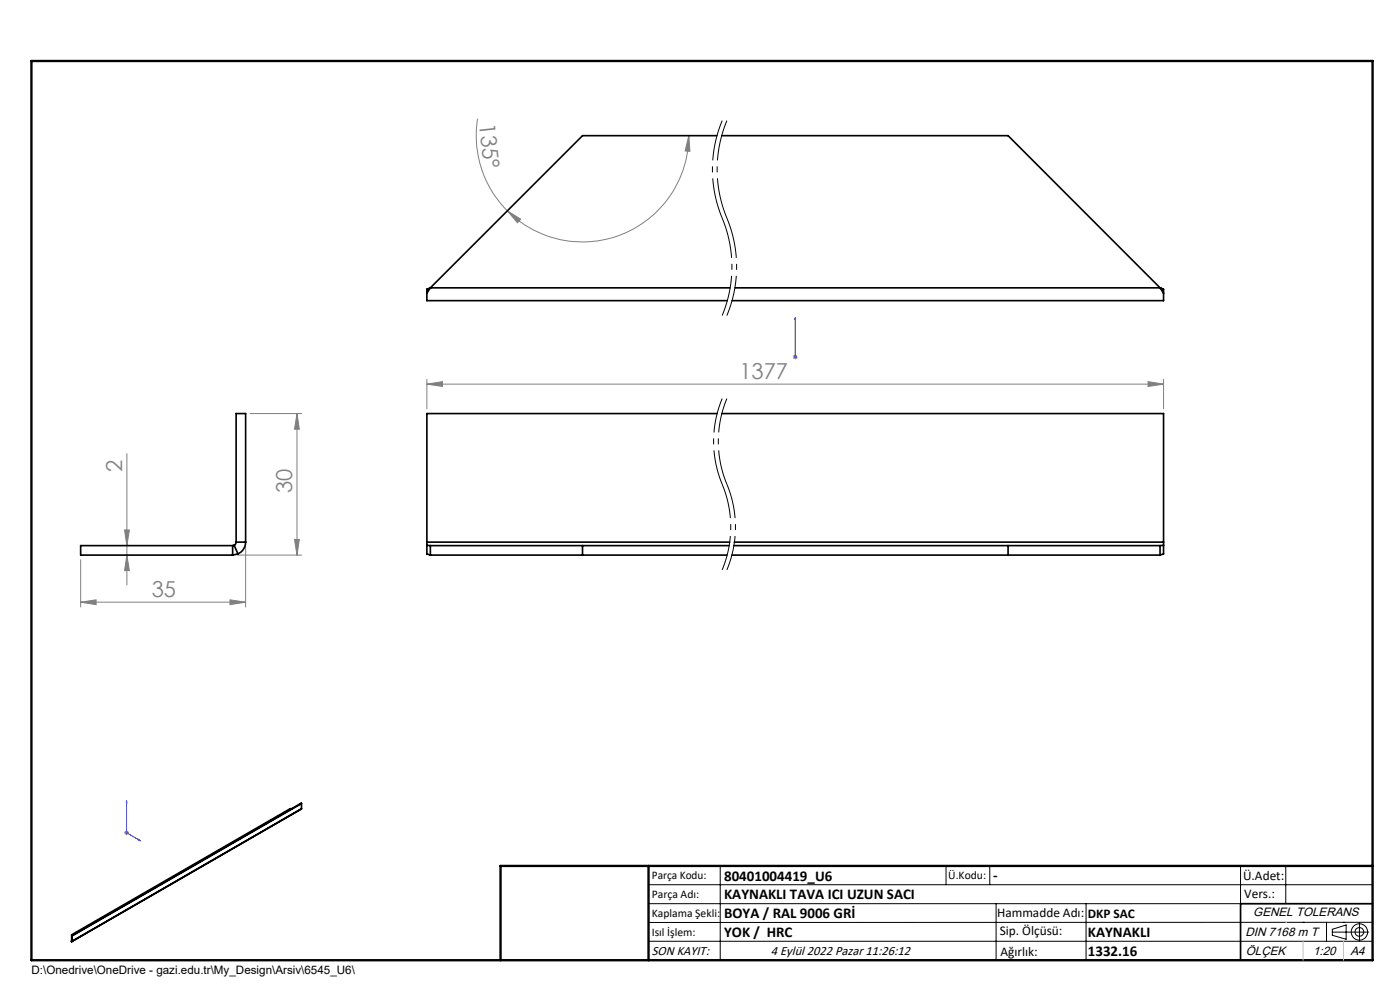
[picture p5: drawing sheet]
<svg xmlns="http://www.w3.org/2000/svg" width="297mm" height="210mm" viewBox="0 0 297 210" stroke-linecap="round" stroke-linejoin="round" font-family="sans-serif">
<path d="M153.2 84.5a23.6 23.6 0 0 0 0 18.2M154.2 84.5a23.6 23.6 0 0 0 0 18.2M153.2 102.7a23.6 23.6 0 0 1 0 18.2M154.2 102.7a23.6 23.6 0 0 1 0 18.2" fill="none" stroke="#000" stroke-width=".21" stroke-dasharray="15.2 1.3 1.3 1.3" stroke-dashoffset="7.8" stroke-linecap="butt"/>
<path d="M153.2 25.6a26.9 26.9 0 0 0 0 20.7M154.2 25.6a26.9 26.9 0 0 0 0 20.7M153.2 46.3a26.9 26.9 0 0 1 0 20.6M154.2 46.3a26.9 26.9 0 0 1 0 20.6" fill="none" stroke="#000" stroke-width=".21" stroke-dasharray="15.2 1.3 1.3 1.3" stroke-dashoffset="6.5" stroke-linecap="butt"/>
<g fill="none" stroke="#000" stroke-width=".21">
<path d="M137.6 187.7h153.6M137.6 191.7h153.6M137.6 199.7h153.6M152.8 183.7v20M200.7 183.7v4M210 183.7v4M211.3 191.7v12M230.4 191.7v12M263.2 183.7v20M272.8 183.7v8M276.4 195.6h.1M281.4 195.6v4.1"/>
<path d="M282.6 197.7h7.8M282.6 197.1l3-.9v3l-3-.8zM285 195.6h.1M288.4 195.8v3.8M291.2 195.6l-153.6 .1"/>
<circle cx="288.4" cy="197.7" r="1.74"/>
<circle cx="288.4" cy="197.7" r=".93"/>
</g>
<path d="M168.7 75.6v.2zM168.7 67.4v.4v-.4M168.7 75.7h.1M168.7 67.4v8.3M26.8 169.9v6.7l3 1.8M26.8 169.9l.1 .3-.1-.1zM29.5 178.1l.3 .3-.3-.1z" fill="none" stroke="#00f" stroke-width=".21"/>
<g fill="none" stroke="#808080" stroke-width=".21">
<path d="M101.3 25.2a22.6 22.6 0 0 0 6.3 19.5M146.1 28.8l.3 3.3-1.1-.1zM146.1 28.8a22.5 22.5 0 0 1-13.9 20.8 22.5 22.5 0 0 1-24.6-4.9M107.6 44.7l2.9 1.8-.7 .8zM168.2 75.7h1M168.3 75.4l.8 .7M168.7 75.2v1M169.1 75.4l-.8 .7M26.9 96.2v27.9M53.1 87.7h10.9M63 87.7v30M63 87.7l.5 3.3h-1z"/>
<path d="M90.6 81.5l3.3-.5v1zM90.6 80.5v6.2M90.6 81.5h156.2M243.6 81l3.2 .5-3.2 .5zM246.8 80.5v6.2M17.1 118.7v10.1M26.4 112.4h1l-.5 3.3zM26.9 117.7l.5 3.3h-1zM50.4 117.7h13.6M52.1 116v12.8M62.5 114.4h1l-.5 3.3zM17.1 127.7l3.3-.5v1.1z"/>
<path d="M17.1 127.7h35M48.8 127.2l3.3 .5-3.3 .6zM26.4 176.6h1M26.5 176.3l.7 .7M26.8 176.1v1.1M27.2 176.3l-.7 .7"/>
</g>
<path d="M106.2 203.7h185" fill="none" stroke="#000" stroke-width=".3"/>
<path d="M291.2 191.7h-28v12" fill="none" stroke="#000" stroke-width=".35"/>
<path d="M6.7 12.9h284.5v190.8h-284.5zM137.6 183.7v20M291.2 183.7h-185v20" fill="none" stroke="#000" stroke-width=".5"/>
<path d="M272.8 195.6h.1M276.4 199.7v4M285 199.7v4" fill="none" stroke="#c0c0c0" stroke-width=".21"/>
<g fill="#00f">
<path d="M29.5 178.1l.3 .3-.3-.1zM26.8 169.9l.1 .3-.1-.1zM-.1 75.6v.2zM-.1 67.4v.4z"/>
<path d="M168.7 75.6v.2zM168.7 67.4v.4z"/>
</g>
<g fill="#808080">
<path d="M90.6 81.5l3.3-.5v1zM243.6 81l3.2 .5-3.2 .5z"/>
<path d="M26.4 112.4h1l-.5 3.3zM26.9 117.7l.5 3.3h-1z"/>
<path d="M63 87.7l.5 3.3h-1zM62.5 114.4h1l-.5 3.3z"/>
<path d="M107.6 44.7l2.9 1.8-.7 .8zM146.1 28.8l.3 3.3-1.1-.1z"/>
<path d="M17.1 127.7l3.3-.5v1.1zM48.8 127.2l3.3 .5-3.3 .6z"/>
</g>
<g fill="none" stroke="#000" stroke-width=".35">
<path d="M152.1 28.8h-28.5l-32.3 32.3M153.1 28.8h60.8l32.2 32.3M90.6 62.2v1.6h63.7M91.3 61.1l-.7 .2v.9M91.3 61.1h63.6M91.3 61.1l-.7 1.1M155.9 61.1h90.2M246.1 61.1l.7 .2v.9M246.1 61.1l.7 1.1M246.8 62.2v1.6h-91.5M152.1 87.7h-61.5v27.3M153.1 87.7h93.7v27.3"/>
<path d="M49.4 115.7v2M49.4 115.7h-32.3v2h32.3M49.7 115.7l.8 1.8M49.7 115.7h-.3M50.1 115l-.1 .4-.3 .3M50.1 115h2M50.1 115v-27.3h2v27.3M50.5 117.5l-1.1 .2M52.1 115a2.86 2.86 0 0 1-1.6 2.5M90.6 115v.7M90.6 115h64.2M90.6 115.7h.7"/>
<path d="M90.6 115.7v1.8l.7 .2M91.3 117.7h62.9M91.3 115.7h63.4M91.3 115.7v2M123.6 115.7v2M155.3 117.7h90.8M155.7 115.7h90.4M155.8 115h91M213.9 115.7v2M246.1 115.7v2M246.8 115v.7M246.8 115.7h-.7"/>
<path d="M246.8 115.7v1.8l-.7 .2M61.9 171.5h-.3l-46.4 26.8v1.4M64 171.5l-48.8 28.2M64 170.5l-48.7 28M64 170.5v1M64 171.5l-48.7 28.2M15.2 199.6h.1M15.2 199.6v.1M15.2 199.6l.1 .1M15.3 199.7h-.1M15.3 198.5v1.2"/>
</g>
<path d="M245.9 61.1a.2 .2 0 0 1 .4 0 .2 .2 0 0 1-.4 0zM91.1 61.1a.2 .2 0 0 1 .4 0 .2 .2 0 0 1-.4 0z" fill="#000"/>
<g font-size="4.7" fill="#808080">
<text x="101.7" y="26.2" transform="rotate(84 101.7 26.2)">135°</text>
<text x="156.9" y="80.4">1377</text>
<text x="25.9" y="100.1" transform="rotate(-90 25.9 100.1)">2</text>
<text x="62" y="104.7" transform="rotate(-90 62 104.7)">30</text>
<text x="32.2" y="126.7">35</text>
</g>
<g font-size="3.2">
<text x="153.6" y="186.8">80401004419_U6</text>
<text x="153.6" y="190.8">KAYNAKLI TAVA ICI UZUN SACI</text>
<text x="210.7" y="186.6">-</text>
<text x="153.6" y="194.8">BOYA / RAL 9006 GRİ</text>
<text x="153.6" y="198.8">YOK / HRC</text>
<text x="230.8" y="198.7">KAYNAKLI</text>
<text x="230.8" y="202.8">1332.16</text>
</g>
<g font-size="2.8">
<text x="263.7" y="186.7">Ü.Adet:</text>
<text x="263.9" y="190.5">Vers.:</text>
<text x="211.5" y="194.5">Hammadde Adı:</text>
<text x="230.8" y="194.7">DKP SAC</text>
<text x="138.3" y="202.6">SON KAYIT:</text>
<text x="163.6" y="202.6">4 Eylül 2022 Pazar 11:26:12</text>
<text x="212.1" y="198.4">Sip. Ölçüsü:</text>
<text x="212.2" y="202.7">Ağırlık:</text>
</g>
<g font-size="2.6">
<text x="265.9" y="194.4">GENEL TOLERANS</text>
<text x="264.2" y="198.5">DIN 7168 m T</text>
<text x="264.3" y="202.6">ÖLÇEK</text>
<text x="278.5" y="202.6">1:20</text>
<text x="286.5" y="202.6">A4</text>
</g>
<g font-size="2.5">
<text x="138.3" y="186.4">Parça Kodu:</text>
<text x="138.3" y="190.5">Parça Adı:</text>
<text x="201.2" y="186.5">Ü.Kodu:</text>
<text x="138.3" y="194.5">Kaplama Şekli:</text>
<text x="138.3" y="198.6">Isıl İşlem:</text>
<text x="6.7" y="206.7">D:\Onedrive\OneDrive - gazi.edu.tr\My_Design\Arsiv\6545_U6\</text>
</g>
</svg>
